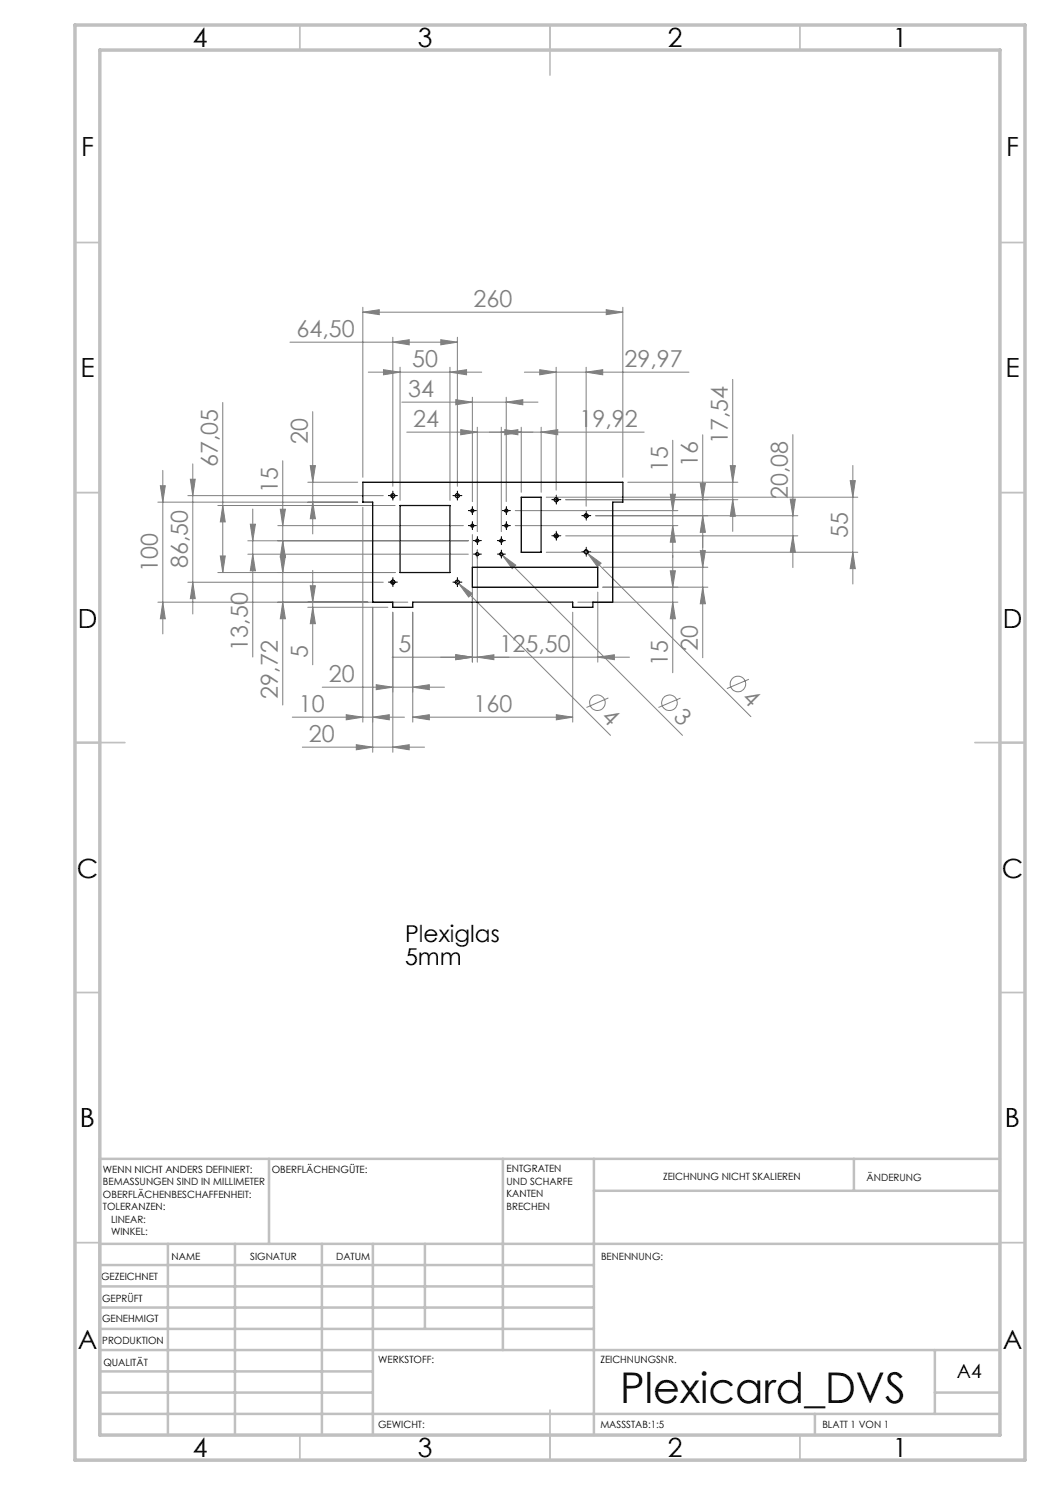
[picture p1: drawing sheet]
<svg xmlns="http://www.w3.org/2000/svg" width="210mm" height="297mm" viewBox="0 0 210 297" stroke-linecap="round" stroke-linejoin="round" font-family="sans-serif">
<g fill="none" stroke="#808080" stroke-width=".2">
<path d="M58 68.4h33.5M72.6 62.4l3.2-.5v1zM72.6 61.5v34M72.6 62.4h52M73.7 74.4h22.6M76.7 73.9l3.3 .5-3.3 .6zM78.6 68.4l3.2-.5v1.1zM78.6 67.4v29.9M80 73.4v26.7M88.2 67.9l3.3 .5-3.3 .6zM90 74.4l3.3-.5v1.1zM90 73.4v26.7"/>
<path d="M91.2 79.9l3.3 .5-3.3 .6zM91.5 67.4v29.9M94.5 79.4v20.9M101.2 79.4v20.9M104.9 74.4h32.9M107.9 73.9l3.3 .5-3.3 .6zM111.2 73.4v24.6M117.2 74.4l3.3-.5v1.1zM117.2 73.4v27.8M121.2 61.9l3.4 .5-3.4 .5zM124.6 61.5v34M146.5 75.9v30.4"/>
<path d="M32.1 97.2h1l-.5 3.2zM32.6 94.1v32.7M37.6 99.1h39.1M38.1 95.8h1l-.5 3.3zM38.6 92.8v30M44.6 80.5v34M56.6 92.1v48.9M61.6 96.4h9.9M62.1 93.1h1l-.6 3.3zM62.5 82.3v24.5M80.4 80.4h27.2M92.1 85.9l3.4 .5-3.4 .6z"/>
<path d="M95.5 85.4v20.9M100.3 86.4l3.3-.5v1.1zM100.3 85.4v20.9M101 85.9l3.2 .5-3.2 .6zM101.2 80.4l3.4-.5v1.1zM104.2 85.4v13.1M108.2 86.4l3.3-.5v1.1zM108.2 85.4v13.1M109.3 99.4h62.3M125.6 96.4h22M128.8 86.4h-47.4M134.1 98.8h1l-.6 3.3z"/>
<path d="M134.5 88v46.5M140.1 96.7h1l-.6 3.2zM140.5 87v44.5M146 93.1h1.1l-.6 3.3zM146.5 99.9l.6 3.4h-1.1zM147.6 99.9h-34.5M158 99.8h1.1l-.5 3.3zM158.6 86.9v26.6M170 96.1h1.1l-.5 3.3zM170.6 93.1v23.7M31.6 100.4h39.9M37.6 116.4h39.1"/>
<path d="M38.6 116.4l.5 3.3h-1zM43.6 101.1h35.4M43.6 114.5h35.4M44.1 111.2h.9l-.4 3.3zM44.6 101.1l.4 3.3h-.9zM49.6 108.2h44.1M49.6 110.8h44.1M50.1 104.8h1l-.5 3.4zM50.6 110.8l.5 3.4h-1zM50.6 101.8v29.6M55.6 105.1h37.1M56.1 111.2h1l-.5 3.3z"/>
<path d="M56.1 101.8h1l-.5 3.3zM56.6 108.2l.5 3.2h-1zM62.1 117.2h1l-.6 3.2zM62.5 100.4l.6 3.3h-1zM62.5 114.1v18.9M72.6 101.5v42.9M91.2 116.2l.6 .5M91.8 116.7l2.6 2-.7 .7zM91.8 116.7l30.3 30.4M94.5 106.9v25.5M95.5 110v22.4M100 110.6l.5 .5"/>
<path d="M100.5 111.1l2.7 1.9-.8 .7zM100.5 111.1l36 36M103 102.1h32.6M103 105.1h32.6M109.3 110.5h62.3M113.1 107.2h46.5M116.9 110.1l33.3 33.2M117.5 110.7l2.7 1.9-.7 .7zM119.6 118.4v14M120.5 113.4h21.1M134.1 114.2h1l-.6 3.2zM134.5 105.1l.6 3.3h-1z"/>
<path d="M140.1 110.1h1l-.6 3.3zM140.5 117.4l.6 3.4h-1zM140.5 103.1l.6 3.4h-1zM141.6 117.4h-21.1M158.6 107.2l.5 3.3h-1.1zM159.6 103.1h-40.5M170.6 110.5l.5 3.2h-1.1zM31.6 120.4h50M32.6 120.4l.5 3.4h-1zM56.6 120.4l.5 3.4h-1zM61.6 121.5h16M62.5 121.5l.6 3.2h-1z"/>
<path d="M64.5 137.4h24.4M74.5 121.5v29M75.2 136.9l3.4 .5-3.4 .5zM78.4 131.4h47.5M78.6 122.4v28.1M82.6 137.4l3.3-.5v1zM82.6 122.4l-.1 22M91.2 130.9l3.3 .5-3.3 .5zM95.5 131.4l3.3-.5v1zM114.5 122.4v22M115.6 120.4h20M119.6 131.4l3.3-.5v1z"/>
<path d="M121.7 139.6l-4.4 1.9M134.5 120.4l.6 3.4h-1zM136.1 139.6l-4.4 1.9M149.8 135.9l-4.4 1.8M58.5 143.4h22.4M60.5 149.4h24.4M69.3 142.9l3.3 .5-3.3 .6zM71.3 148.9l3.2 .5-3.2 .6zM74.5 143.4l3.4-.5v1.1zM78.6 149.4l3.2-.5v1.1zM82.5 143.4l3.4-.5v1.1zM82.5 143.4h32"/>
<path d="M111.3 142.9l3.2 .5-3.2 .6z"/>
<circle cx="147.6" cy="136.8" r="1.56"/>
<circle cx="119.5" cy="140.5" r="1.55"/>
<circle cx="133.9" cy="140.6" r="1.57"/>
</g>
<g fill="none" stroke="#000" stroke-width=".2" stroke-dasharray="15.2 1.3 1.3 1.3">
<path d="M78.1 99.1h-.4M78.6 98.6v-.4M78.6 99.6v.4M79.1 99.1h.4M91 99.1h-.4M91.5 98.6v-.4M91.5 99.6v.4M92 99.1h.4M110.8 99.9h-.4M111.3 99.4v-.4M111.8 99.9h.4M78.1 116.4h-.4"/>
<path d="M78.6 115.9v-.4M78.6 116.9v.4M79.1 116.4h.4M91 116.4h-.4M91.5 115.9v-.4M91.5 116.9v.4M92 116.4h.4M94 102.1h-.3M94 105.1h-.3M94.5 101.6v-.3M94.5 102.6v.3M94.5 104.6v-.3"/>
<path d="M94.5 105.6v.3M95 102.1h.3M95 110.8h-.3M95 108.1h-.3M95 105.1h.3M95.5 110.3v-.3M95.5 111.3v.3M95.5 107.6v-.3M95.5 108.6v.3M96 110.8h.3M96 108.1h.3M99.8 110.8h-.3"/>
<path d="M99.8 108.1h-.3M100.3 110.3v-.3M100.3 111.3v.3M100.3 107.6v-.3M100.3 108.6v.3M100.8 102.1h-.3M100.8 110.8h.3M100.8 108.1h.3M100.8 105.1h-.3M101.3 101.6v-.3M101.3 102.6v.3M101.3 104.6v-.3"/>
<path d="M101.3 105.6v.3M101.8 102.1h.3M101.8 105.1h.3M110.8 107.1h-.4M111.3 100.4v.4M111.3 106.6v-.4M111.3 107.6v.4M111.8 107.1h.4M116.8 110.3h-.4M116.8 103.1h-.4M117.3 109.8v-.4M117.3 110.8v.4"/>
<path d="M117.3 102.6v-.4M117.3 103.6v.4M117.8 110.3h.4M117.8 103.1h.4"/>
</g>
<g fill="none" stroke="#000" stroke-width=".2">
<path d="M78.1 99.1h1M78.6 98.6v1.1M90.9 99.1h1.1M91.5 98.6v1.1M110.7 99.9h1.1M111.2 99.4v1M78.1 116.4h1M78.6 116v.9M90.9 116.4h1.1M91.5 116v.9M93.9 102.1h1.1M93.9 105.1h1.1"/>
<path d="M94.5 101.6v1.1M94.5 104.6v1.1M95 110.8h1M95 108.2h1M95.5 107.6v1.1M95.5 110.3v1M99.8 110.8h1M99.8 108.2h1M100.3 107.6v1.1M100.3 110.3v1M100.8 102.1h1M100.8 105.1h1"/>
<path d="M101.2 101.6v1.1M101.2 104.6v1.1M110.7 107.2h1.1M111.2 106.7v1M116.7 110.4h1M116.7 103.1h1M117.2 102.7v.9M117.2 109.9v1"/>
</g>
<g fill="none" stroke="#c0c0c0" stroke-width=".35">
<path d="M60 5v5M110 5v10M160 5v5M15 48.5h5M200 48.5h5M15 98.5h5M200 98.5h5M15 148.5h10M195 148.5h10M15 198.5h5M200 198.5h5M15 248.5h5"/>
<path d="M200 248.5h5M60 287v5M110 282v10M160 287v5"/>
</g>
<g fill="none" stroke="#c0c0c0" stroke-width=".5">
<path d="M53.8 231.8v17M100.6 231.8v38.2M118.8 231.8v55.2M118.8 238.2h81.2M170.8 231.8v6.4M200 231.8h-180v55.2M20 248.8h180M20 257.3h98.8M20 253h98.8M33.6 248.8v38.2M47 248.8v38.2M64.4 248.8v38.2"/>
<path d="M74.6 248.8v38.2M85 248.8v17M20 265.8h98.8M20 261.5h98.8M20 278.5h54.6M20 274.3h54.6M20 270h180M187 278.5h13M187 270v12.8M20 282.8h180M163 282.8v4.2"/>
</g>
<path d="M15 5h190v287h-190zM20 10h180v277h-180z" fill="none" stroke="#c0c0c0" stroke-width=".7"/>
<g fill="#808080">
<path d="M91.8 116.7l2.6 2-.7 .7z"/>
<path d="M90 74.4l3.3-.5v1.1zM76.7 73.9l3.3 .5-3.3 .6zM108.2 86.4l3.3-.5v1.1zM101 85.9l3.2 .5-3.2 .6zM82.6 137.4l3.3-.5v1zM75.2 136.9l3.4 .5-3.4 .5zM74.5 143.4l3.4-.5v1.1zM69.3 142.9l3.3 .5-3.3 .6zM95.5 131.4l3.3-.5v1zM91.2 130.9l3.3 .5-3.3 .5z"/>
<path d="M72.6 62.4l3.2-.5v1zM121.2 61.9l3.4 .5-3.4 .5zM78.6 68.4l3.2-.5v1.1zM88.2 67.9l3.3 .5-3.3 .6zM91.2 79.9l3.3 .5-3.3 .6zM101.2 80.4l3.4-.5v1.1zM92.1 85.9l3.4 .5-3.4 .6zM100.3 86.4l3.3-.5v1.1zM107.9 73.9l3.3 .5-3.3 .6zM117.2 74.4l3.3-.5v1.1zM91.2 130.9l3.3 .5-3.3 .5zM119.6 131.4l3.3-.5v1zM82.5 143.4l3.4-.5v1.1zM111.3 142.9l3.2 .5-3.2 .6zM71.3 148.9l3.2 .5-3.2 .6zM78.6 149.4l3.2-.5v1.1z"/>
<path d="M140.5 117.4l.6 3.4h-1zM140.1 110.1h1l-.6 3.3zM146.5 99.9l.6 3.4h-1.1zM146 93.1h1.1l-.6 3.3zM158.6 107.2l.5 3.3h-1.1zM158 99.8h1.1l-.5 3.3z"/>
<path d="M170.6 110.5l.5 3.2h-1.1zM170 96.1h1.1l-.5 3.3z"/>
<path d="M140.1 96.7h1l-.6 3.2zM140.5 103.1l.6 3.4h-1zM62.1 93.1h1l-.6 3.3zM62.5 100.4l.6 3.3h-1zM32.1 97.2h1l-.5 3.2zM32.6 120.4l.5 3.4h-1zM62.1 117.2h1l-.6 3.2zM62.5 121.5l.6 3.2h-1zM44.6 101.1l.4 3.3h-.9zM44.1 111.2h.9l-.4 3.3zM134.1 98.8h1l-.6 3.3zM134.5 105.1l.6 3.3h-1zM134.1 114.2h1l-.6 3.2zM134.5 120.4l.6 3.4h-1zM56.1 111.2h1l-.5 3.3zM56.6 120.4l.5 3.4h-1zM38.1 95.8h1l-.5 3.3zM38.6 116.4l.5 3.3h-1zM50.1 104.8h1l-.5 3.4zM50.6 110.8l.5 3.4h-1zM56.1 101.8h1l-.5 3.3zM56.6 108.2l.5 3.2h-1z"/>
<path d="M100.5 111.1l1.9 2.6 .8-.7zM117.5 110.7l2 2.6 .7-.7z"/>
</g>
<g fill="none" stroke="#000" stroke-width=".25">
<path d="M72.6 96.4h52v4h-2v20h-4v1.1h-4.1v-1.1h-31.9v1.1h-4v-1.1h-4.1v-20h-1.9zM104.2 99.4h4v11.1h-4zM80 101.1h10v13.4h-10zM94.5 113.4h25.1v4h-25.1z"/>
<circle cx="78.6" cy="99.2" r=".4"/>
<circle cx="91.5" cy="99.1" r=".4"/>
<circle cx="111.3" cy="100" r=".4"/>
<circle cx="78.6" cy="116.4" r=".4"/>
<circle cx="91.5" cy="116.4" r=".4"/>
<circle cx="94.5" cy="105.1" r=".3"/>
<circle cx="94.5" cy="102.1" r=".3"/>
<circle cx="95.4" cy="108.1" r=".3"/>
<circle cx="95.4" cy="110.8" r=".3"/>
<circle cx="100.2" cy="108.1" r=".3"/>
<circle cx="100.2" cy="110.8" r=".3"/>
<circle cx="101.3" cy="102.1" r=".3"/>
<circle cx="101.3" cy="105.1" r=".3"/>
<circle cx="111.3" cy="107.2" r=".4"/>
<circle cx="117.2" cy="110.4" r=".4"/>
<circle cx="117.3" cy="103.2" r=".39"/>
</g>
<text font-size="8.5" x="124.1" y="280.6">Plexicard_DVS</text>
<g font-size="5.3">
<text x="38.5" y="9.5">4</text>
<text x="83.5" y="9.5">3</text>
<text x="133.6" y="9.5">2</text>
<text x="178.6" y="9.5">1</text>
<text x="16.2" y="31.3">F</text>
<text x="201.2" y="31.3">F</text>
<text x="16.1" y="75.5">E</text>
<text x="201.1" y="75.5">E</text>
<text x="15.5" y="125.5">D</text>
<text x="200.5" y="125.5">D</text>
<text x="15.4" y="175.5">C</text>
<text x="200.4" y="175.5">C</text>
<text x="16" y="225.5">B</text>
<text x="201" y="225.5">B</text>
<text x="15.5" y="269.8">A</text>
<text x="200.5" y="269.8">A</text>
<text x="38.5" y="291.5">4</text>
<text x="83.5" y="291.5">3</text>
<text x="133.6" y="291.5">2</text>
<text x="178.6" y="291.5">1</text>
</g>
<g font-size="4.7" fill="#808080">
<text x="94.7" y="61.4">260</text>
<text x="59.3" y="67.4">64,50</text>
<text x="82.4" y="73.4">50</text>
<text x="124.9" y="73.4">29,97</text>
<text x="81.7" y="79.4">34</text>
<text x="61.6" y="88.8" transform="rotate(-90 61.6 88.8)">20</text>
<text x="82.7" y="85.4">24</text>
<text x="115.9" y="85.4">19,92</text>
<text x="145.6" y="88.8" transform="rotate(-90 145.6 88.8)">17,54</text>
<text x="43.6" y="93.4" transform="rotate(-90 43.6 93.4)">67,05</text>
<text x="133.6" y="94.5" transform="rotate(-90 133.6 94.5)">15</text>
<text x="139.6" y="93.4" transform="rotate(-90 139.6 93.4)">16</text>
<text x="55.6" y="98.6" transform="rotate(-90 55.6 98.6)">15</text>
<text x="157.6" y="99.8" transform="rotate(-90 157.6 99.8)">20,08</text>
<text x="169.6" y="107.5" transform="rotate(-90 169.6 107.5)">55</text>
<text x="37.6" y="113.6" transform="rotate(-90 37.6 113.6)">86,50</text>
<text x="31.6" y="114.3" transform="rotate(-90 31.6 114.3)">100</text>
<text x="49.6" y="130.1" transform="rotate(-90 49.6 130.1)">13,50</text>
<text x="61.6" y="131.7" transform="rotate(-90 61.6 131.7)">5</text>
<text x="79.7" y="130.4">5</text>
<text x="99.9" y="130.4">125,50</text>
<text x="139.6" y="130.2" transform="rotate(-90 139.6 130.2)">20</text>
<text x="65.8" y="136.4">20</text>
<text x="133.6" y="133.2" transform="rotate(-90 133.6 133.2)">15</text>
<text x="55.6" y="139.7" transform="rotate(-90 55.6 139.7)">29,72</text>
<text x="59.8" y="142.4">10</text>
<text x="94.7" y="142.4">160</text>
<text x="120.1" y="143.6" transform="rotate(45 120.1 143.6)">4</text>
<text x="134.5" y="143.6" transform="rotate(45 134.5 143.6)">3</text>
<text x="148.2" y="139.8" transform="rotate(45 148.2 139.8)">4</text>
<text x="61.8" y="148.4">20</text>
</g>
<g font-size="4.7">
<text x="81" y="188.5">Plexiglas</text>
<text x="81" y="193">5mm</text>
</g>
<text font-size="3.9" x="191.4" y="275.6">A4</text>
<g font-size="2">
<text x="20.6" y="234.6">WENN NICHT ANDERS DEFINIERT:</text>
<text x="20.6" y="237.1">BEMASSUNGEN SIND IN MILLIMETER</text>
<text x="20.6" y="239.6">OBERFLÄCHENBESCHAFFENHEIT:</text>
<text x="54.4" y="234.6">OBERFLÄCHENGÜTE:</text>
<text x="101.3" y="234.5">ENTGRATEN</text>
<text x="101.3" y="237">UND SCHARFE</text>
<text x="101.3" y="239.5">KANTEN</text>
<text x="132.6" y="236">ZEICHNUNG NICHT SKALIEREN</text>
<text x="173.3" y="236.2">ÄNDERUNG</text>
<text x="20.6" y="242.1">TOLERANZEN:</text>
<text x="22.2" y="244.6">LINEAR:</text>
<text x="101.3" y="242">BRECHEN</text>
<text x="22.2" y="247.1">WINKEL:</text>
<text x="34.3" y="252">NAME</text>
<text x="50" y="251.9">SIGNATUR</text>
<text x="67.2" y="251.9">DATUM</text>
<text x="120.2" y="251.9">BENENNUNG:</text>
<text x="20.2" y="256.1">GEZEICHNET</text>
<text x="20.4" y="260.3">GEPRÜFT</text>
<text x="20.4" y="264.4">GENEHMIGT</text>
<text x="20.5" y="268.8">PRODUKTION</text>
<text x="20.7" y="273.1">QUALITÄT</text>
<text x="75.6" y="272.5">WERKSTOFF:</text>
<text x="120.1" y="272.5">ZEICHNUNGSNR.</text>
<text x="75.6" y="285.5">GEWICHT:</text>
<text x="120.1" y="285.6">MASSSTAB:1:5</text>
<text x="164.5" y="285.6">BLATT 1 VON 1</text>
</g>
</svg>
